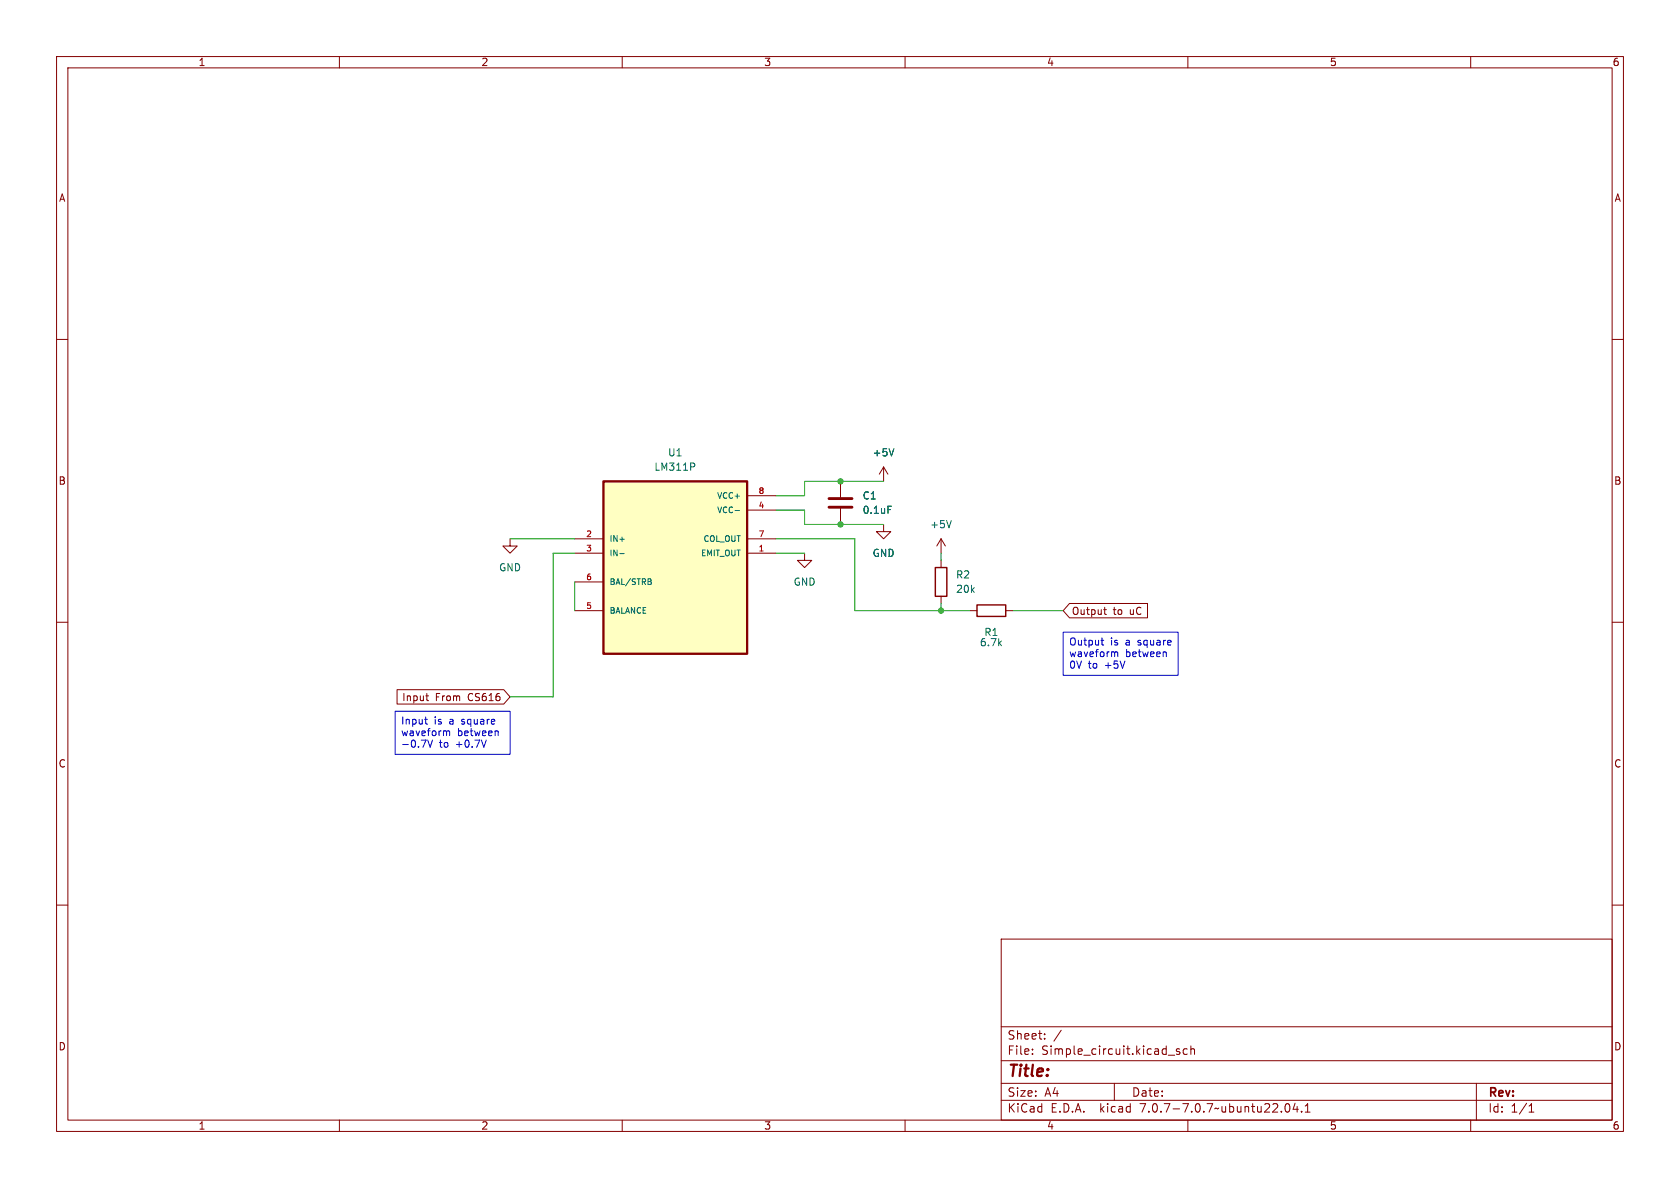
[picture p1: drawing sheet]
<svg xmlns="http://www.w3.org/2000/svg" width="297mm" height="210mm" viewBox="0 0 297 210" stroke-linecap="round" stroke-linejoin="round" font-family="sans-serif">
<g fill="none" stroke="#840000" stroke-width=".18">
<path d="M10 10h277v190h-277zM12 12h273v186h-273zM60 10v2M110 10v2M160 10v2M210 10v2M260 10v2M10 60h2M285 60h2M90.2 95.3v1.2h1.2l-1.2 1.3-1.3-1.3h1.3M101.6 97.8h5.1M101.6 95.3h5.1"/>
<path d="M132.1 97.8h5.1M132.1 95.3h5.1M132.1 90.2h5.1M132.1 87.6h5.1M142.2 97.8v1.3h1.3l-1.3 1.2-1.2-1.2h1.2M148.6 85.1v2.8M148.6 89.9v2.8M156.2 92.7v1.3h1.3l-1.3 1.3-1.3-1.3h1.3M156.2 82.6l-.8 1.2M156.2 82.6v2.5M156.2 82.6l.8 1.2M166.4 95.3l-.8 1.2"/>
<path d="M166.4 95.3v2.5M166.4 99.1v1.2M166.4 95.3l.7 1.2M10 110h2M101.6 108h5.1M101.6 102.9h5.1M166.4 105.4v1.3M171.4 108h1.3M177.8 108h1.3M189.1 106.7h13.8v2.5h-13.8l-1.1-1.2zM195.1 107.8h.5M195.3 107.4v1l.3 .2"/>
<path d="M285 110h2M70.2 121.9h18.9l1.1 1.3-1.1 1.3h-18.9zM75.3 123h.5M75.5 123.7l.3 .2M10 160h2M285 160h2M177 166h108v32h-108zM60 198v2M110 198v2M160 198v2M177 194.5h108M177 191.5h108"/>
<path d="M177 187.5h108M177 181.5h108M182.5 186.3v.1M182.5 185.5v.1M184.7 183.6v.1M184.7 182.8v.1M187.6 182.1l-1.3 2M197 191.5v3M206.5 186.5h1.2M208.5 185.5l-.3-.1-.2 .2v.2l.5 .2v.3h-.5M209.9 185.5l-.4-.1-.3 .3v.4l.1 .2h.6M210 198v2"/>
<path d="M210.5 185.5l.2-.1 .4 .1 .1 .9M210.5 184.9v1.5M227.3 195.2l.2-.1a.81 .81 0 0 1 .6 .6 .81 .81 0 0 1-.3 .8l-.1 .1a.81 .81 0 0 1-.4-1.4zM229 195l-.4 1.1h.9M229.3 195.6v1M230.1 196.5v.1M230.7 196.6h.9M230.7 195.5l.5-.4v1.5M260 198v2M261 191.5v6.5M270.3 196.6h.9M270.3 195.5l.4-.4v1.5"/>
</g>
<path d="M158 79.3l-.4 1.3M109.6 97.9h.8M122.7 81.9l.1 .2-.1 .4M129.9 90.2h.8M157 89.5h.6M168.2 92l-.4 1.3M114.9 102.3l.2 .2-.2 .3 .3 .2-.2 .3" fill="none" stroke="#006464" stroke-width=".18"/>
<path d="M165.4 100.3h2v5.1h-2zM172.7 106.9h5.1v2.1h-5.1z" fill="none" stroke="#840000" stroke-width=".25"/>
<path d="M146.6 89.7h4M146.6 88.1h4" fill="none" stroke="#840000" stroke-width=".51"/>
<path d="M106.7 85.1h25.4v30.5h-25.4z" fill="#ffffc2" stroke="#ffffc2" stroke-width=".18"/>
<path d="M106.7 85.1h25.4v30.5h-25.4z" fill="none" stroke="#840000" stroke-width=".41"/>
<path d="M188 111.8h20.3v7.6h-20.3zM194.6 113.2h.5M194.8 112.8v1.1l.3 .1M197.1 115.4l.1-.2 .3 .1 .1 .8M206.2 115.4v.7M69.8 125.7h20.4v7.7h-20.4zM75.1 127.2h.5M75.3 127.9l.3 .1M75.6 130.8l.4 1.3 .5-1.3M78.9 129.4l.2-.2 .3 .1 .1 .7M86 130.8l-.5 1.3M88 129.3l.1 .7" fill="none" stroke="#0000c2" stroke-width=".18"/>
<path d="M90.2 95.3h11.4M101.6 97.8h-3.8v25.4h-7.6M137.2 95.3h13.9v12.7h20.3M137.2 90.2h5v2.5h14M137.2 97.8h5M156.2 85.1h-14v2.5h-5M166.4 97.8v1.3M101.6 102.9v5.1M166.4 106.7v1.3M179.1 108h8.9" fill="none" stroke="#009600" stroke-width=".18"/>
<g fill="#009600" stroke="#009600" stroke-width=".18">
<circle cx="148.6" cy="85.1" r=".46"/>
<circle cx="148.6" cy="92.7" r=".46"/>
<circle cx="166.4" cy="108" r=".46"/>
</g>
<text font-size="2.8" fill="#840000" x="178" y="190.9">Title:</text>
<g font-size="2.1" fill="#840000">
<text x="178" y="184">Sheet:</text>
<text x="178" y="186.7">File:</text>
<text x="184.1" y="186.7">Simple_circuit.kicad_sch</text>
<text x="178" y="196.9">KiCad</text>
<text x="178" y="194.1">Size:</text>
<text x="184.7" y="194.1">A4</text>
<text x="185.7" y="196.9">E.D.A.</text>
<text x="194.6" y="196.9">kicad</text>
<text x="200" y="194.1">Date:</text>
<text x="201.8" y="196.9">7.0.7-7.0.7~ubuntu22.04.1</text>
<text x="263" y="194.3">Rev:</text>
<text x="263" y="196.9">Id:</text>
<text x="267.1" y="196.9">1/1</text>
</g>
<g font-size="1.8" fill="#840000">
<text x="35" y="11.9">1</text>
<text x="85" y="11.9">2</text>
<text x="135" y="11.9">3</text>
<text x="185" y="11.9">4</text>
<text x="235" y="11.9">5</text>
<text x="285" y="11.9">6</text>
<text x="10.3" y="35.9">A</text>
<text x="285.3" y="35.9">A</text>
<text x="10.3" y="85.9">B</text>
<text x="285.3" y="85.9">B</text>
<text x="189.4" y="108.9">Output</text>
<text x="196.8" y="108.9">to</text>
<text x="199.8" y="108.9">uC</text>
<text x="71" y="124.1">Input</text>
<text x="76.9" y="124.1">From</text>
<text x="82.8" y="124.1">CS616</text>
<text x="10.3" y="135.9">C</text>
<text x="285.3" y="135.9">C</text>
<text x="10.3" y="185.9">D</text>
<text x="285.3" y="185.9">D</text>
<text x="35" y="199.9">1</text>
<text x="85" y="199.9">2</text>
<text x="135" y="199.9">3</text>
<text x="185" y="199.9">4</text>
<text x="235" y="199.9">5</text>
<text x="285" y="199.9">6</text>
</g>
<g font-size="1.8" fill="#006464">
<text x="115.6" y="83.4">LM311P</text>
<text x="118" y="80.9">U1</text>
<text x="154.2" y="80.9">+5V</text>
<text x="152.4" y="88.5">C1</text>
<text x="152.4" y="91">0.1uF</text>
<text x="164.3" y="93.6">+5V</text>
<text x="88.1" y="101.2">GND</text>
<text x="154.2" y="98.7">GND</text>
<text x="140.2" y="103.7">GND</text>
<text x="168.9" y="102.5">R2</text>
<text x="168.9" y="105">20k</text>
<text x="173.9" y="112.6">R1</text>
<text x="173.1" y="114.4">6.7k</text>
</g>
<g font-size="1.8" fill="#0000c2">
<text x="188.9" y="114.4">Output</text>
<text x="188.9" y="116.5">waveform</text>
<text x="188.9" y="118.5">0V</text>
<text x="192.4" y="118.5">to</text>
<text x="195.4" y="118.5">+5V</text>
<text x="196.3" y="114.4">is</text>
<text x="199" y="116.5">between</text>
<text x="199.1" y="114.4">a</text>
<text x="201.4" y="114.4">square</text>
<text x="70.8" y="128.4">Input</text>
<text x="70.8" y="130.5">waveform</text>
<text x="76.8" y="128.4">is</text>
<text x="79.6" y="128.4">a</text>
<text x="80.9" y="130.5">between</text>
<text x="81.9" y="128.4">square</text>
<text x="70.8" y="132.5">-0.7V</text>
<text x="77.7" y="132.5">to</text>
<text x="80.7" y="132.5">+0.7V</text>
</g>
<g font-size="1.4" fill="#006464">
<text x="126.6" y="88.4">VCC+</text>
<text x="107.7" y="96">IN+</text>
<text x="124.2" y="96">COL_OUT</text>
<text x="126.6" y="90.9">VCC-</text>
<text x="107.7" y="98.5">IN-</text>
<text x="123.8" y="98.5">EMIT_OUT</text>
<text x="107.7" y="103.6">BAL/STRB</text>
<text x="107.7" y="108.7">BALANCE</text>
</g>
<g font-size="1.4" fill="#a90000">
<text x="134" y="89.9">4</text>
<text x="134" y="87.4">8</text>
<text x="103.5" y="95">2</text>
<text x="134" y="95">7</text>
<text x="103.5" y="97.5">3</text>
<text x="134" y="97.5">1</text>
<text x="103.5" y="107.7">5</text>
<text x="103.5" y="102.6">6</text>
</g>
</svg>
